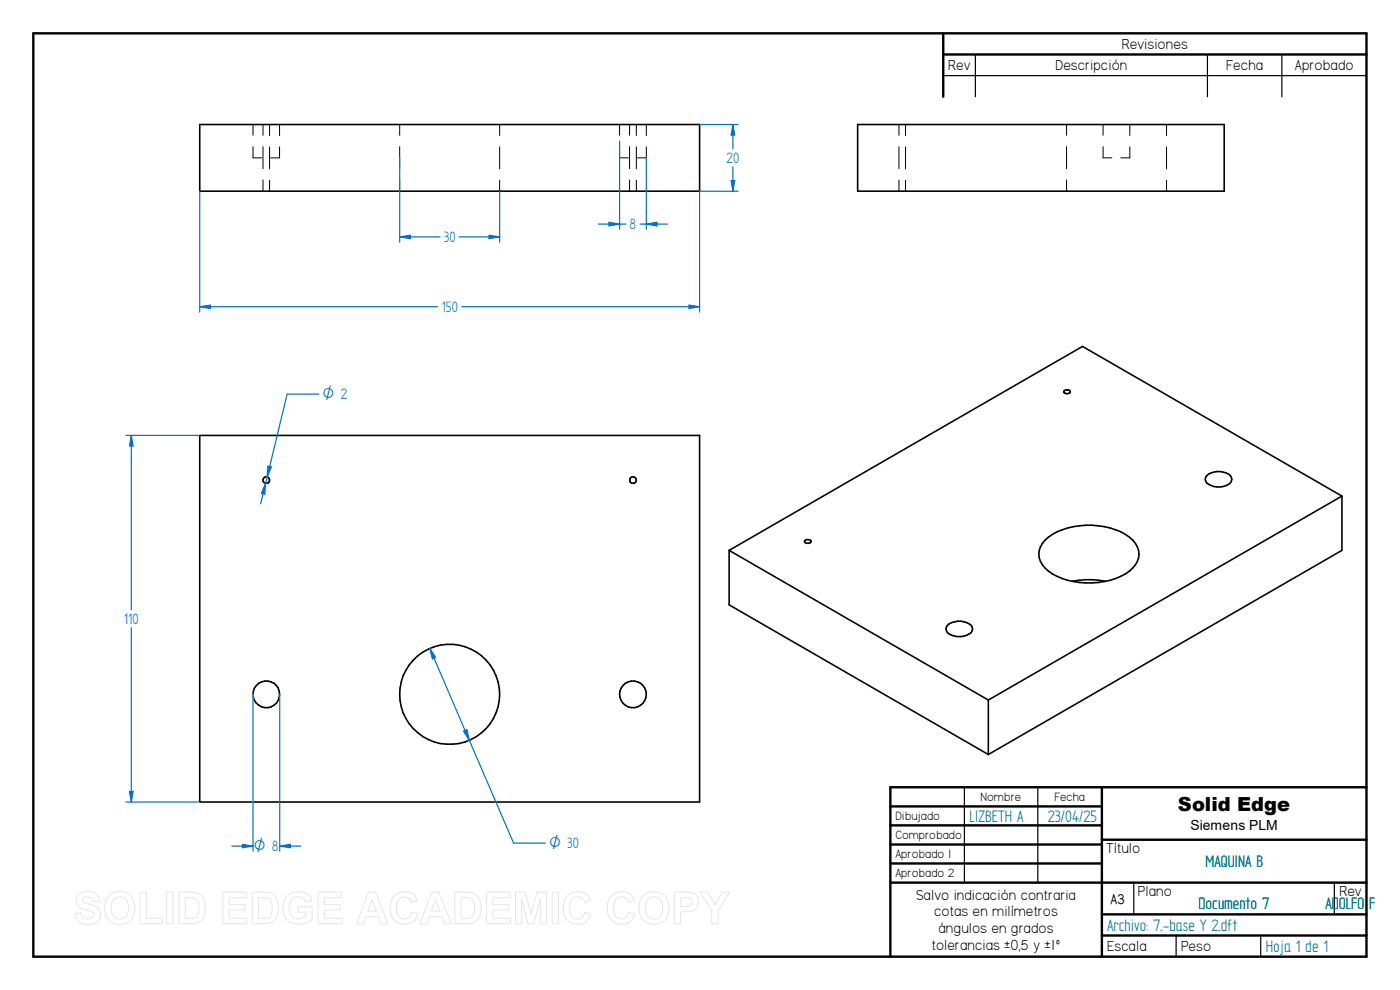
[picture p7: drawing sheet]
<svg xmlns="http://www.w3.org/2000/svg" width="297mm" height="210mm" viewBox="0 0 297 210" stroke-linecap="round" stroke-linejoin="round" font-family="sans-serif">
<g fill="none" stroke="#000" stroke-width=".51">
<path d="M7.1 7.1h282.8v195.8h-282.8zM200.1 7.1v13.4M200.1 11.6h89.8M188.9 171.1h44.9M188.9 175.1h44.9M188.9 179.2h44.9M233.8 167v35.9M233.8 178.1h56.1M289.9 167h-101v35.9M188.9 183.2h44.9M188.9 187.2h101M233.8 194h56.1"/>
<path d="M233.8 198.5h56.1"/>
</g>
<path d="M200.1 16h89.8M206.9 11.6v8.9M256.2 11.6v8.9M271.9 11.6v8.9M204.6 167v20.2M220.2 167v20.2M240.5 187.3v6.7M249.5 198.5v4.4M267.5 198.5v4.4M283.1 187.3v6.7" fill="none" stroke="#000" stroke-width=".25"/>
<g fill="none" stroke="#000" stroke-width=".34">
<path d="M42.4 26.4h106v14.2h-106zM181.9 26.4h77.8v14.2h-77.8zM42.4 92.4h106v77.7h-106zM225.8 82.8a.92 .92 0 0 1 1.3 .3 .76 .76 0 0 1-.8 .4 .76 .76 0 0 1-.6-.5zM154.7 116.8l55 31.7M154.7 116.8v11.5l55 31.8M170.7 114.8a.89 .89 0 0 1 1.4 .1 .76 .76 0 0 1-.7 .4 .76 .76 0 0 1-.7-.5zM221.7 114.6a14.2 14.2 0 0 1 11.3-3.1 10.9 10.9 0 0 1 7.9 3.8 4.1 4.1 0 0 1-1.3 5.9 16 16 0 0 1-17.2 0 4.1 4.1 0 0 1-.7-6.6zM256 100.9a4 4 0 0 1 5 0 1.3 1.3 0 0 1-.9 2.1 4.2 4.2 0 0 1-4.1-.6 1.13 1.13 0 0 1 0-1.5zM284.7 105.2l-55-31.7-75 43.3M284.7 105.2l-75 43.3M284.7 105.2v11.6l-75 43.3"/>
<path d="M201 132.7a3.8 3.8 0 0 1 5.2 .3 1.34 1.34 0 0 1-1.1 1.7 3.6 3.6 0 0 1-4.3-.9l-.1-.4zM227.5 123.3a17.9 17.9 0 0 1 7 0M209.7 148.5v11.6"/>
<circle cx="56.5" cy="101.8" r=".7"/>
<circle cx="134.3" cy="101.8" r=".71"/>
<circle cx="56.5" cy="147.3" r="2.83"/>
<circle cx="95.4" cy="147.3" r="10.6"/>
<circle cx="134.3" cy="147.3" r="2.84"/>
</g>
<g fill="none" stroke="#000" stroke-width=".21">
<path d="M53.7 31.1v2.4h1.8M53.7 26.4v2.3M55.8 26.4v2.3M55.8 31.1v4.7M55.8 38.2v2.4M57.2 26.4v2.3M57.2 31.2v4.6M57.2 38.2v2.4M59.3 31.2v2.3h-1.9M59.3 26.4v2.3M84.8 26.4v2.3M84.8 31.1v4.7"/>
<path d="M84.8 38.2v2.4M106 26.4v2.3M106 31.2v4.6M106 38.2v2.4M131.4 31.1v2.4h1.9M131.4 26.4v2.3M133.6 26.4v2.3M133.6 31.1v4.7M133.6 38.2v2.4M135 26.4v2.3M135 31.2v4.6M135 38.2v2.4"/>
<path d="M137.1 31.2v2.3h-1.9M137.1 26.4v2.3M190.7 26.4v2.3M190.7 31.1v4.7M190.7 38.2v2.4M192.1 26.4v2.3M192.1 31.2v4.6M192.1 38.2v2.4M226.3 26.4v2.3M226.3 31.1v4.7M226.3 38.2v2.4M234 31.1v2.4h1.9"/>
<path d="M234 26.4v2.3M239.7 31.2v2.3h-1.9M239.7 26.4v2.3M247.5 26.4v2.3M247.5 31.2v4.6M247.5 38.2v2.4"/>
</g>
<path d="M42.4 40.6v25.6M148.4 40.6v25.6M42.4 65.1l2.2-.4v.7z" fill="none" stroke="#006edc" stroke-width=".25"/>
<path d="M42.4 65.1l2.2-.4v.7z" fill="#006edc"/>
<path d="M146.2 64.7l2.2 .4-2.2 .3z" fill="none" stroke="#006edc" stroke-width=".25"/>
<path d="M146.2 64.7l2.2 .4-2.2 .3z" fill="#006edc"/>
<path d="M84.8 33.5v17.9M103.8 49.9l2.2 .3-2.2 .4zM106 40.6v10.8M42.4 65.1h50.4M98 65.1h50.4" fill="none" stroke="#006edc" stroke-width=".25"/>
<path d="M103.8 49.9l2.2 .3-2.2 .4z" fill="#006edc"/>
<path d="M84.8 50.2l2.2-.3v.7z" fill="none" stroke="#006edc" stroke-width=".25"/>
<path d="M84.8 50.2l2.2-.3v.7z" fill="#006edc"/>
<path d="M148.4 26.4h8.2M155.5 26.4l.4 2.3h-.8zM84.8 50.2h8.5M97.4 50.2h8.6M148.4 40.6h8.2" fill="none" stroke="#006edc" stroke-width=".25"/>
<path d="M155.5 26.4l.4 2.3h-.8z" fill="#006edc"/>
<path d="M155.1 38.3h.8l-.4 2.3z" fill="none" stroke="#006edc" stroke-width=".25"/>
<path d="M155.1 38.3h.8l-.4 2.3z" fill="#006edc"/>
<path d="M131.4 29.9v18.7M137.1 33.5v15.1M155.5 26.4v5.2M155.5 35.4v5.2M137.1 47.5l2.3-.3v.7z" fill="none" stroke="#006edc" stroke-width=".25"/>
<path d="M137.1 47.5l2.3-.3v.7z" fill="#006edc"/>
<path d="M129.2 47.2l2.2 .3-2.2 .4z" fill="none" stroke="#006edc" stroke-width=".25"/>
<path d="M129.2 47.2l2.2 .3-2.2 .4z" fill="#006edc"/>
<path d="M127 47.5h5.8M135.8 47.5h5.8M26.7 92.4h15.7M27.9 92.4l.3 2.2h-.7zM26.7 170.1h15.7" fill="none" stroke="#006edc" stroke-width=".25"/>
<path d="M27.9 92.4l.3 2.2h-.7z" fill="#006edc"/>
<path d="M27.5 167.9h.7l-.3 2.2z" fill="none" stroke="#006edc" stroke-width=".25"/>
<path d="M27.5 167.9h.7l-.3 2.2z" fill="#006edc"/>
<path d="M27.9 92.4v37M27.9 133.2v36.9M53.7 147.3v33.3M59.4 147.3v33.3M51.4 179.1l2.3 .4-2.3 .3z" fill="none" stroke="#006edc" stroke-width=".25"/>
<path d="M51.4 179.1l2.3 .4-2.3 .3z" fill="#006edc"/>
<path d="M59.4 179.5l2.2-.4v.7z" fill="none" stroke="#006edc" stroke-width=".25"/>
<path d="M59.4 179.5l2.2-.4v.7z" fill="#006edc"/>
<path d="M67.6 83.6h-6.7l-5.6 23.3M56.3 102.5l-.1 2.3-.7-.2zM49.2 179.5h4.5M59.4 179.5h4.4" fill="none" stroke="#006edc" stroke-width=".25"/>
<path d="M56.3 102.5l-.1 2.3-.7-.2z" fill="#006edc"/>
<path d="M56.9 98.9l.7 .2-.9 2.1z" fill="none" stroke="#006edc" stroke-width=".25"/>
<path d="M56.9 98.9l.7 .2-.9 2.1z" fill="#006edc"/>
<path d="M91.2 137.5l17.8 41.4h6.7M91.2 137.5l1.2 2-.7 .3z" fill="none" stroke="#006edc" stroke-width=".25"/>
<path d="M91.2 137.5l1.2 2-.7 .3z" fill="#006edc"/>
<path d="M98.3 155.1l.8-.3 .5 2.3z" fill="none" stroke="#006edc" stroke-width=".25"/>
<path d="M98.3 155.1l.8-.3 .5 2.3z" fill="#006edc"/>
<g fill="none" stroke="#e6e6e6" stroke-width=".21">
<path d="M16.6 189.9a3.1 3.1 0 0 1 4.1 .1l.4 1.2-1.3 .1a1.25 1.25 0 0 0-1.1-1 1.25 1.25 0 0 0-1.3 .6l.2 .5 .8 .3a3.8 3.8 0 0 1 2.7 1.3 2.16 2.16 0 0 1-.2 2.3 2.16 2.16 0 0 1-2.2 .8 2.41 2.41 0 0 1-2.8-2.3l1.3-.1a1.45 1.45 0 0 0 1.2 1.2 1.45 1.45 0 0 0 1.6-.9 1.29 1.29 0 0 0-1.3-.9 2.48 2.48 0 0 1-2.5-2.1l.1-.7zM23.1 190a3.3 3.3 0 0 1 3.9-.5 3.3 3.3 0 0 1 1.6 3.7 3.2 3.2 0 0 1-3.7 2.9 3.2 3.2 0 0 1-2.7-3.9l.3-1.3zM24.1 190.9a1.87 1.87 0 0 1 2.2-.4 1.87 1.87 0 0 1 1 2.1 1.87 1.87 0 0 1-.9 2.1 1.87 1.87 0 0 1-2.3-.3 3.2 3.2 0 0 1 0-3.5zM29.7 189.4h1.4v5.4h3.3v1.2h-4.7zM35.3 189.3h1.4v6.7h-1.4zM38 189.3h2.4a2.86 2.86 0 0 1 3.2 3.4 2.81 2.81 0 0 1-3.1 3.3h-2.5zM39.3 190.4a2.84 2.84 0 0 1 2.5 .6 3.5 3.5 0 0 1-.2 3.6l-.6 .2h-1.7zM47.3 189.3h4.9v1.1h-3.6v1.5h3.4v1.1h-3.4v1.8h3.8v1.2h-5.1zM53.5 189.3h2.5a2.86 2.86 0 0 1 3.1 3.4 2.81 2.81 0 0 1-3.1 3.3h-2.5zM54.9 190.4a2.84 2.84 0 0 1 2.5 .6 3.5 3.5 0 0 1-.3 3.6l-.6 .2h-1.6zM60.8 190.1a3.5 3.5 0 0 1 5 .2l.4 .8-1.4 .2a1.85 1.85 0 0 0-2.3-.9 1.85 1.85 0 0 0-1.2 2.1 2.07 2.07 0 0 0 1.1 2.3 2.07 2.07 0 0 0 2.5-.4v-.9h-1.6v-1.1h2.9v2.7a4 4 0 0 1-5.6-.3 4.1 4.1 0 0 1 .2-4.7zM67.5 189.3h4.9v1.1h-3.6v1.5h3.4v1.1h-3.4v1.8h3.8v1.2h-5.1z"/>
<path d="M78.2 189.3h1.5l2.6 6.7h-1.5l-.5-1.6h-2.7l-.5 1.6h-1.5zM78.9 190.8l.9 2.5h-1.8zM83.6 190.1a2.91 2.91 0 0 1 5 1l-1.3 .3a1.63 1.63 0 0 0-1.9-1.1 1.63 1.63 0 0 0-1.3 1.8 2.28 2.28 0 0 0 1.3 2.8 1.54 1.54 0 0 0 1.9-1.4l1.3 .4a2.99 2.99 0 0 1-3.5 2.1 2.99 2.99 0 0 1-2.3-3.3l.2-1.5zM91.6 189.3h1.5l2.7 6.7h-1.5l-.6-1.6h-2.6l-.6 1.6h-1.4zM92.4 190.8l.9 2.5h-1.8zM96.5 189.3h2.4a2.86 2.86 0 0 1 3.2 3.4 2.81 2.81 0 0 1-3.1 3.3h-2.5zM97.8 190.4a2.84 2.84 0 0 1 2.5 .6 3.5 3.5 0 0 1-.2 3.6l-.6 .2h-1.7zM103.2 189.3h5v1.1h-3.6v1.5h3.3v1.1h-3.3v1.8h3.7v1.2h-5.1zM109.3 189.3h2.1l1.2 4.5 1.3-4.5h2v6.7h-1.3v-5.3l-1.4 5.3h-1.2l-1.4-5.3v5.3h-1.3zM117.1 189.3h1.4v6.7h-1.4zM120.4 190.1a2.91 2.91 0 0 1 4.9 1l-1.3 .3a1.63 1.63 0 0 0-1.9-1.1 1.63 1.63 0 0 0-1.2 1.8 2.28 2.28 0 0 0 1.3 2.8 1.54 1.54 0 0 0 1.9-1.4l1.2 .4a2.99 2.99 0 0 1-3.5 2.1 2.99 2.99 0 0 1-2.3-3.3l.2-1.5zM129.7 190.1a2.91 2.91 0 0 1 4.9 1l-1.3 .3a1.63 1.63 0 0 0-1.9-1.1 1.63 1.63 0 0 0-1.2 1.8 2.28 2.28 0 0 0 1.3 2.8 1.54 1.54 0 0 0 1.9-1.4l1.3 .4a2.99 2.99 0 0 1-3.5 2.1 2.99 2.99 0 0 1-2.4-3.3l.2-1.5z"/>
<path d="M136.5 190a3.3 3.3 0 0 1 3.9-.5 3.3 3.3 0 0 1 1.5 3.7 3.2 3.2 0 0 1-3.7 2.9 3.2 3.2 0 0 1-2.6-3.9l.3-1.3zM137.4 190.9a1.87 1.87 0 0 1 2.3-.4 1.87 1.87 0 0 1 .9 2.1 1.87 1.87 0 0 1-.9 2.1 1.87 1.87 0 0 1-2.3-.3 3.2 3.2 0 0 1 0-3.5zM143 189.3h2.2a2.52 2.52 0 0 1 2.8 1 2.12 2.12 0 0 1-.2 2.3 2.12 2.12 0 0 1-2.1 .8h-1.3v2.6h-1.4zM144.4 190.4h.7a1.36 1.36 0 0 1 1.7 .7 1 1 0 0 1-1.3 1.2h-1.1zM148.6 189.3h1.6l1.5 2.6 1.5-2.6h1.6l-2.4 3.9v2.8h-1.4v-2.9z"/>
</g>
<text font-size="4.1" x="249.9" y="172">Solid Edge</text>
<g font-size="4" fill="#008080">
<text x="205.7" y="174.3">LIZBETH A</text>
<text x="222.3" y="174.3">23/04/25</text>
<text x="255.7" y="183.9">MAQUINA B</text>
<text x="234.9" y="197.4">Archivo: 7.-base Y 2.dft</text>
<text x="254.3" y="192.7">Documento 7</text>
<text x="281.2" y="192.7">ADOLFO F</text>
<text x="268.5" y="201.9">Hoja 1 de 1</text>
</g>
<g font-size="3.6" fill="#006edc">
<text x="154.1" y="34.6">20</text>
<text x="94.1" y="51.4">30</text>
<text x="133.6" y="48.6">8</text>
<text x="93.6" y="66.2">150</text>
<text x="26.3" y="132.4">110</text>
</g>
<g font-size="3.5">
<text x="238" y="10.4">Revisiones</text>
<text x="201.2" y="14.9">Rev</text>
<text x="223.9" y="14.9">Descripción</text>
<text x="260.2" y="14.9">Fecha</text>
<text x="274.7" y="14.9">Aprobado</text>
<text x="234.7" y="181">Título</text>
<text x="194.4" y="190.8">Salvo indicación contraria</text>
<text x="241.4" y="190.1">Plano</text>
<text x="284.1" y="190.1">Rev</text>
<text x="198.2" y="194.4">cotas en milímetros</text>
<text x="199.1" y="198">ángulos en grados</text>
<text x="197.7" y="201.5">tolerancias ±0,5 y ±1º</text>
<text x="234.9" y="201.8">Escala</text>
<text x="250.6" y="201.8">Peso</text>
</g>
<g font-size="3.4" fill="#006edc">
<text x="68.5" y="84.7">O 2</text>
<text x="116.5" y="180">O 30</text>
<text x="53.8" y="180.6">O 8</text>
</g>
<text font-size="3.4" x="235.6" y="191.7">A3</text>
<text font-size="3" x="252.6" y="176">Siemens PLM</text>
<g font-size="2.9">
<text x="189.9" y="174">Dibujado</text>
<text x="208" y="170">Nombre</text>
<text x="223.7" y="170">Fecha</text>
<text x="189.9" y="178">Comprobado</text>
<text x="189.9" y="182.1">Aprobado 1</text>
<text x="189.9" y="186.1">Aprobado 2</text>
</g>
</svg>
